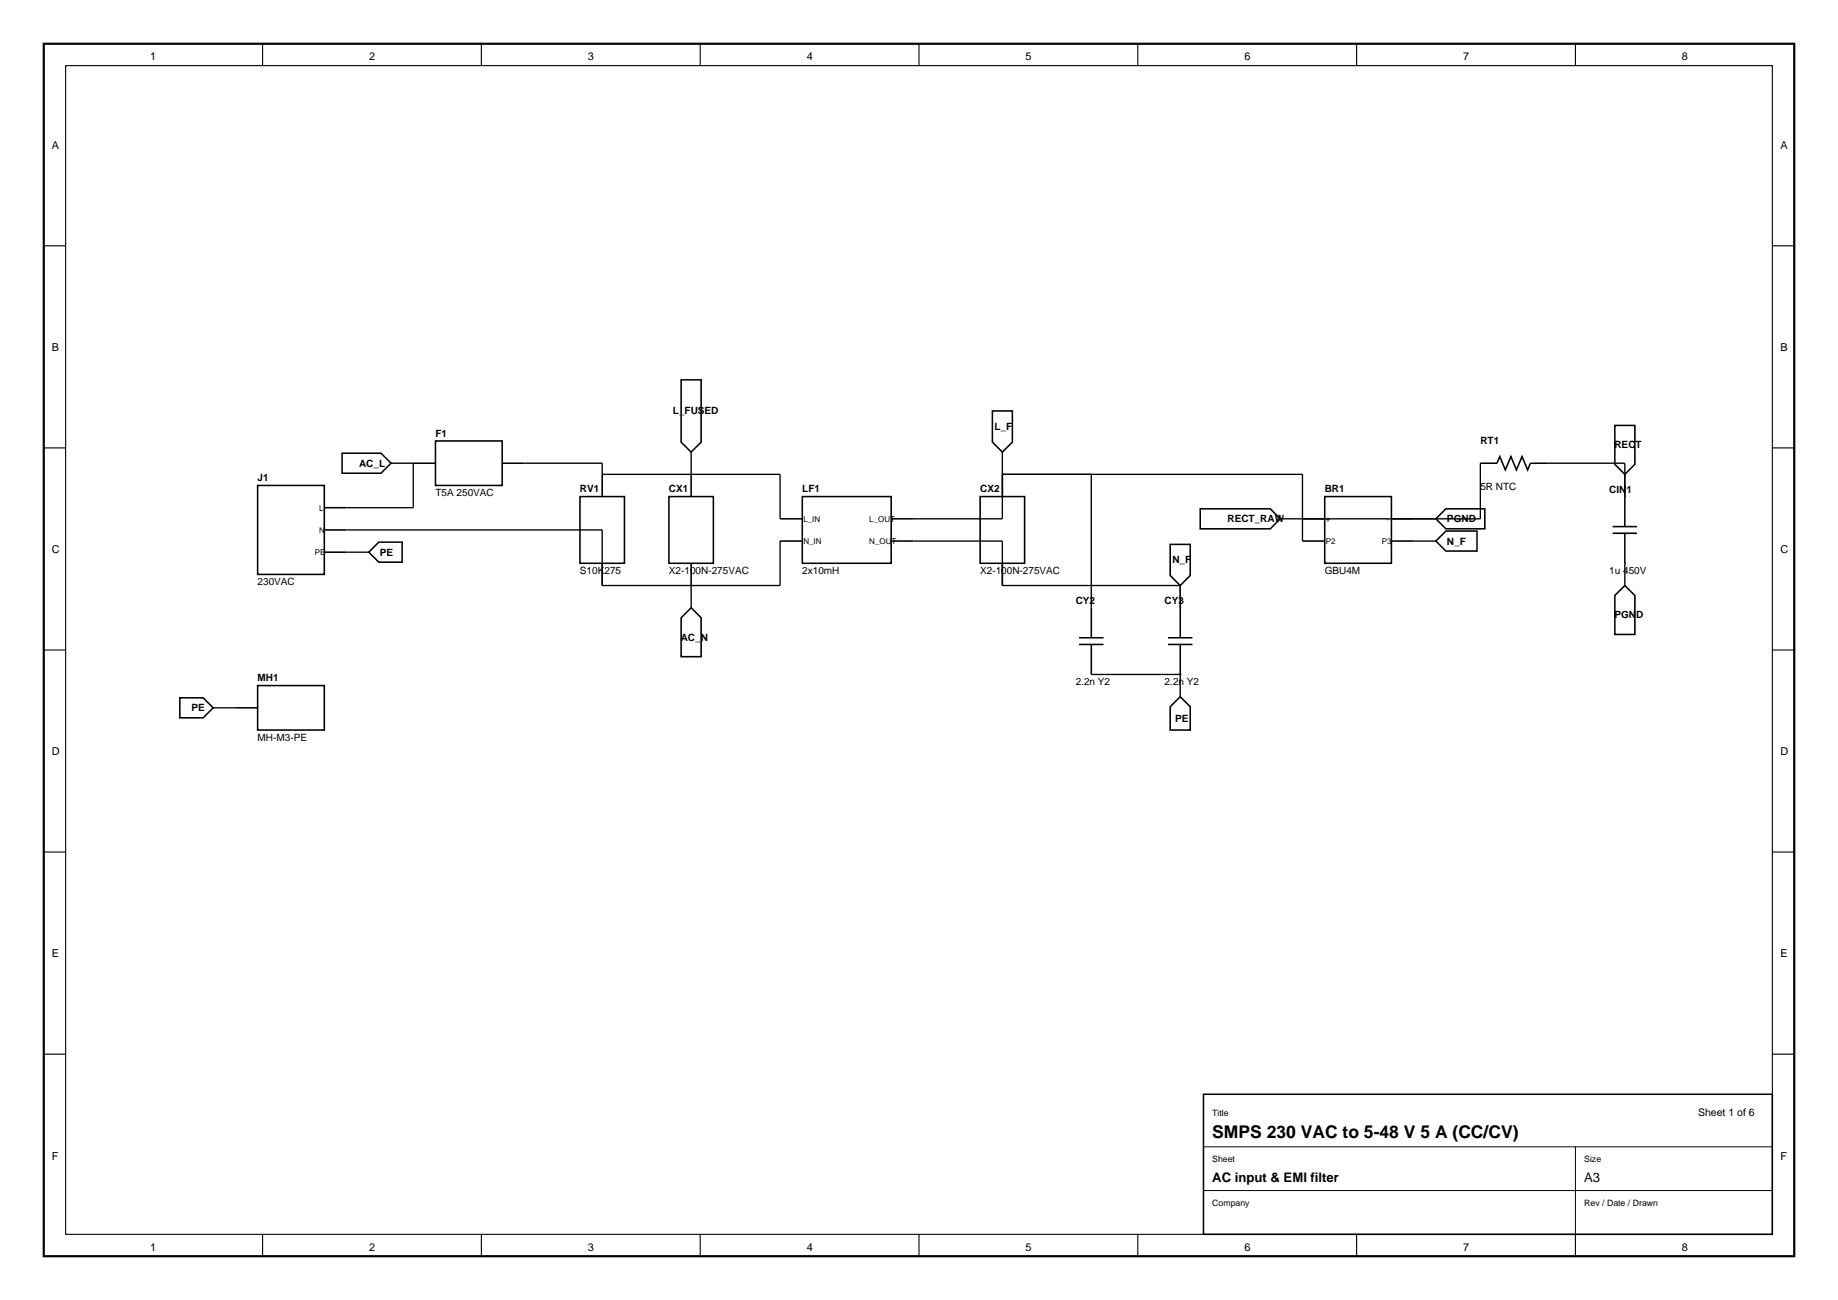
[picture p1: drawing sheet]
<svg xmlns="http://www.w3.org/2000/svg" width="420mm" height="297mm" viewBox="0 0 420 297" stroke-linecap="round" stroke-linejoin="round" font-family="sans-serif">
<path d="M10 10h400v277h-400z" fill="none" stroke="#000" stroke-width=".5"/>
<g fill="none" stroke="#000" stroke-width=".25">
<path d="M15 15h390v267h-390zM60 10v5M110 10v5M160 10v5M210 10v5M260 10v5M310 10v5M360 10v5M10 56.2h5M405 56.2h5M10 102.3h5M405 102.3h5"/>
<path d="M10 148.5h5M405 148.5h5M10 194.7h5M405 194.7h5M10 240.8h5M405 240.8h5M60 282v5M110 282v5M160 282v5M210 282v5M260 282v5M310 282v5"/>
<path d="M360 282v5"/>
</g>
<g fill="none" stroke="#000" stroke-width=".3">
<path d="M89.4 105.8h5v10.2h-15.2M119.8 105.8h17.8v2.6h40.7v10.1M157.9 103.3v5.1M229.1 108.4h68.5v15.2M229.1 103.3v15.2h-20.4M249.4 108.4v30.4M338.3 105.8v12.7h-45.7M353.5 105.8h17.8v7.6M79.2 121.1h58.4v12.7h40.7v-10.2M79.2 126.1h5.1M157.9 133.8v5M208.7 123.6h20.4v10.2h40.6v5"/>
<path d="M323 123.6h5.1M371.3 128.7v5.1M249.4 154.1h20.3v5.1M48.7 161.7h5.1"/>
</g>
<g fill="none" stroke="#000" stroke-width=".36">
<path d="M155.6 86.8h4.6v14.2l-2.3 2.3-2.3-2.3zM226.8 93.9h4.5v7.1l-2.2 2.3-2.3-2.3zM369 97.2h4.6v8.9l-2.3 2.3-2.3-2.3zM58.9 110.9h15.2v20.3h-15.2zM74.1 116h5.1M78.2 103.5h8.9l2.3 2.3-2.3 2.3h-8.9zM94.4 105.8h5.1M99.5 100.7h15.3v10.2h-15.3zM114.8 105.8h5M132.5 113.4h10.2v15.3h-10.2zM137.6 108.4v5M152.9 113.4h10.1v15.3h-10.1z"/>
<path d="M157.9 108.4v5M178.3 118.5h5M183.3 113.4h20.4v15.3h-20.4zM203.7 118.5h5M224 113.4h10.1v15.3h-10.1zM229.1 108.4v5M274.3 116.2h16l2.3 2.3-2.3 2.3h-16zM297.6 118.5h5.1M302.7 113.4h15.3v15.3h-15.3zM318 118.5h5M330.4 116.2h8.9v4.6h-8.9l-2.3-2.3zM338.3 105.8h3.8l.6-1.5 1.3 3.1 1.3-3.1 1.2 3.1 1.3-3.1 1.3 3.1 .6-1.6h3.8"/>
<path d="M371.3 113.4v6.9M74.1 121.1h5.1M74.1 126.1h5.1M86.6 123.9h5.3v4.5h-5.3l-2.3-2.3zM137.6 128.7v5.1M157.9 138.8l2.3 2.3v8.9h-4.6v-8.9zM157.9 128.7v5.1M178.3 123.6h5M203.7 123.6h5M229.1 128.7v5.1M249.4 138.8v6.9M267.4 124.4h4.6v7.1l-2.3 2.3-2.3-2.3z"/>
<path d="M269.7 138.8v6.9M297.6 123.6h5.1M318 123.6h5M330.4 121.3h7.1v4.6h-7.1l-2.3-2.3zM368.5 120.3h5.6M368.5 121.8h5.6M371.3 133.8l2.3 2.3v8.8h-4.6v-8.8zM371.3 121.8v6.9M41.1 159.4h5.3l2.3 2.3-2.3 2.3h-5.3zM58.9 156.6h15.2v10.2h-15.2zM246.6 145.7h5.6M246.6 147.2h5.6"/>
<path d="M249.4 147.2v6.9M266.9 145.7h5.6M266.9 147.2h5.6M269.7 159.2l2.3 2.3v5.3h-4.6v-5.3zM269.7 147.2v6.9M53.8 161.7h5.1"/>
</g>
<path d="M275 250h130v32h-130z" fill="none" stroke="#000" stroke-width=".35"/>
<path d="M275 262h130M275 272h130M360 262v20" fill="none" stroke="#000" stroke-width=".23"/>
<text font-size="4" x="277" y="260">SMPS 230 VAC to 5-48 V 5 A (CC/CV)</text>
<g font-size="3">
<text x="277" y="270">AC input &amp; EMI filter</text>
<text x="362" y="270">A3</text>
</g>
<g font-size="2.5">
<text x="34.3" y="13.7">1</text>
<text x="84.3" y="13.7">2</text>
<text x="134.3" y="13.7">3</text>
<text x="184.4" y="13.7">4</text>
<text x="234.4" y="13.7">5</text>
<text x="284.3" y="13.7">6</text>
<text x="334.3" y="13.7">7</text>
<text x="384.4" y="13.7">8</text>
<text x="11.8" y="34.1">A</text>
<text x="406.9" y="34.1">A</text>
<text x="11.8" y="80.2">B</text>
<text x="406.9" y="80.2">B</text>
<text x="11.8" y="126.4">C</text>
<text x="406.9" y="126.4">C</text>
<text x="11.8" y="172.6">D</text>
<text x="406.9" y="172.6">D</text>
<text x="11.8" y="218.8">E</text>
<text x="406.9" y="218.8">E</text>
<text x="11.8" y="264.9">F</text>
<text x="406.9" y="264.9">F</text>
<text x="34.3" y="285.7">1</text>
<text x="84.3" y="285.7">2</text>
<text x="134.3" y="285.7">3</text>
<text x="184.4" y="285.7">4</text>
<text x="234.4" y="285.7">5</text>
<text x="284.3" y="285.7">6</text>
<text x="334.3" y="285.7">7</text>
<text x="384.4" y="285.7">8</text>
</g>
<text font-size="2.4" x="388" y="255">Sheet 1 of 6</text>
<g font-size="2.3">
<text x="153.8" y="94.7">L_FUSED</text>
<text x="99.5" y="99.8">F1</text>
<text x="227.3" y="98.2">L_F</text>
<text x="338.3" y="101.4">RT1</text>
<text x="82.1" y="106.6">AC_L</text>
<text x="368.9" y="102.4">RECT</text>
<text x="58.9" y="109.9">J1</text>
<text x="99.5" y="113.4">T5A 250VAC</text>
<text x="132.5" y="112.5">RV1</text>
<text x="152.9" y="112.5">CX1</text>
<text x="183.3" y="112.5">LF1</text>
<text x="224" y="112.5">CX2</text>
<text x="302.7" y="112.5">BR1</text>
<text x="338.3" y="111.9">5R NTC</text>
<text x="367.7" y="112.5">CIN1</text>
<text x="280.5" y="119.3">RECT_RAW</text>
<text x="330.7" y="119.3">PGND</text>
<text x="330.7" y="124.4">N_F</text>
<text x="86.8" y="127">PE</text>
<text x="132.5" y="131.2">S10K275</text>
<text x="152.9" y="131.2">X2-100N-275VAC</text>
<text x="183.3" y="131.2">2x10mH</text>
<text x="224" y="131.2">X2-100N-275VAC</text>
<text x="267.9" y="128.7">N_F</text>
<text x="302.7" y="131.2">GBU4M</text>
<text x="367.7" y="131.2">1u 450V</text>
<text x="58.9" y="133.7">230VAC</text>
<text x="245.8" y="137.9">CY2</text>
<text x="266.1" y="137.9">CY3</text>
<text x="368.9" y="141.3">PGND</text>
<text x="155.6" y="146.4">AC_N</text>
<text x="58.9" y="155.6">MH1</text>
<text x="245.8" y="156.6">2.2n Y2</text>
<text x="266.1" y="156.6">2.2n Y2</text>
<text x="43.8" y="162.5">PE</text>
<text x="268.5" y="164.9">PE</text>
<text x="58.9" y="169.3">MH-M3-PE</text>
</g>
<g font-size="2">
<text x="277" y="255">Title</text>
<text x="277" y="265.5">Sheet</text>
<text x="362" y="265.5">Size</text>
<text x="277" y="275.5">Company</text>
<text x="362" y="275.5">Rev / Date / Drawn</text>
</g>
<g font-size="1.8">
<text x="72.9" y="116.6">L</text>
<text x="183.6" y="119.2">L_IN</text>
<text x="198.6" y="119.2">L_OUT</text>
<text x="303" y="119.2">+</text>
<text x="316.7" y="119.2">-</text>
<text x="72.9" y="121.7">N</text>
<text x="183.6" y="124.3">N_IN</text>
<text x="198.6" y="124.3">N_OUT</text>
<text x="303" y="124.3">P2</text>
<text x="315.8" y="124.3">P3</text>
<text x="72" y="126.8">PE</text>
</g>
</svg>
